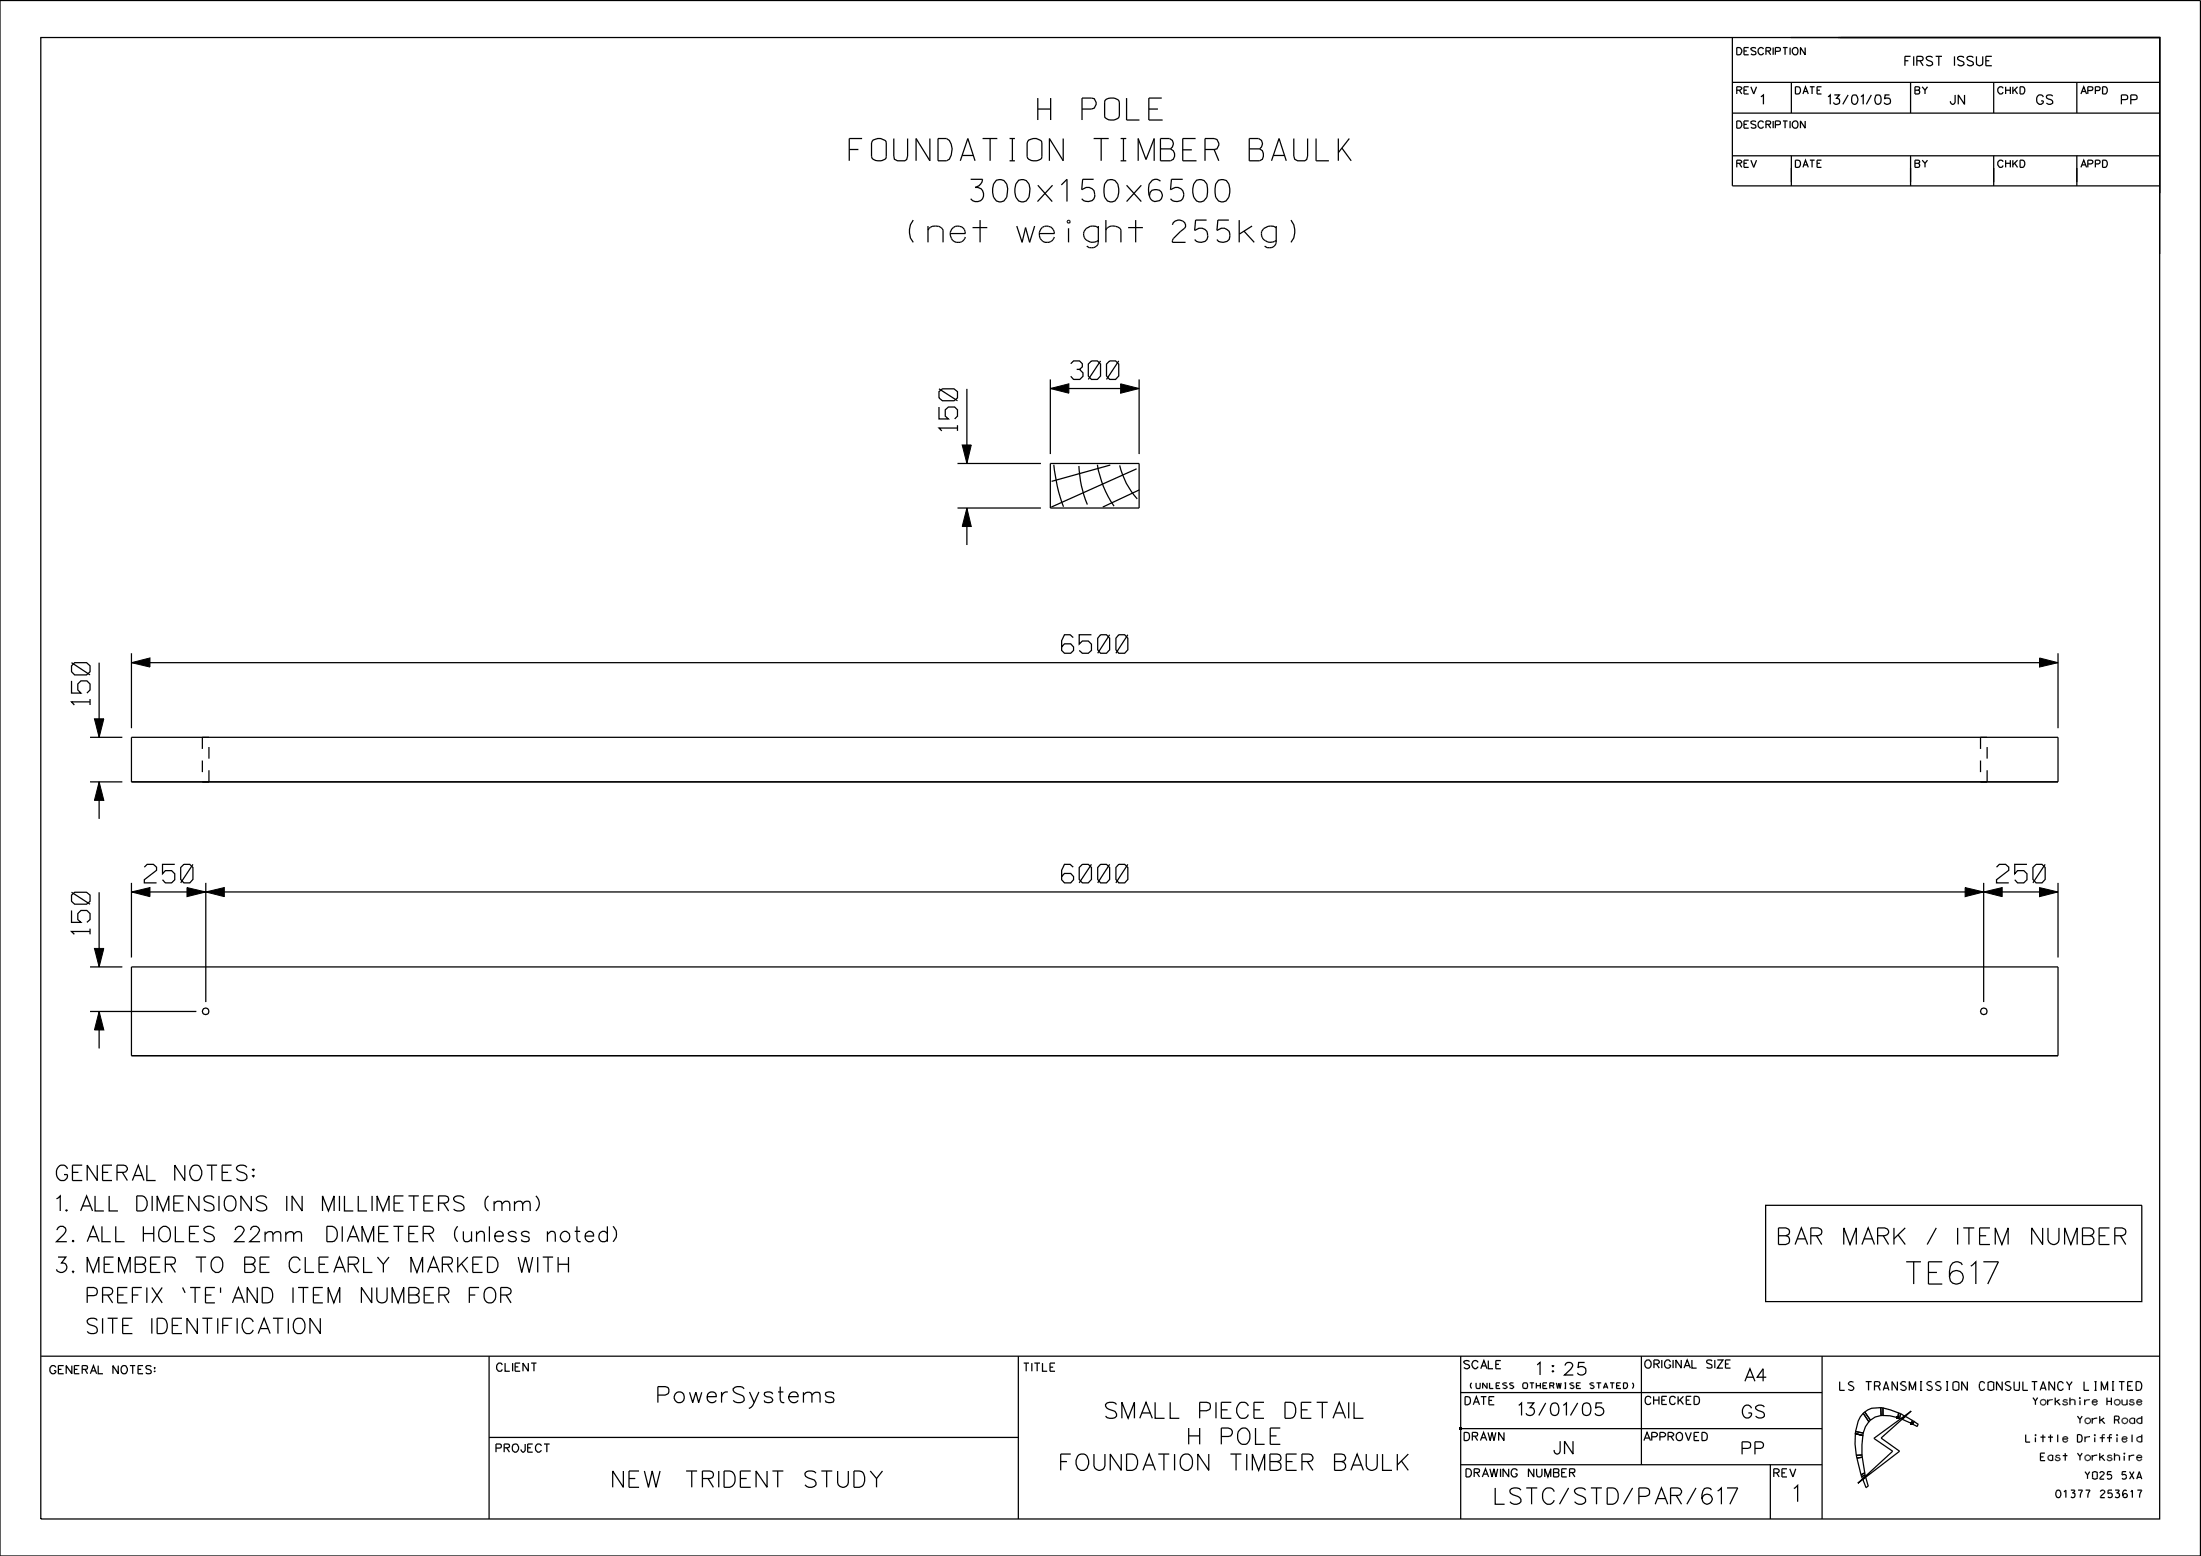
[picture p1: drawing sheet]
<svg xmlns="http://www.w3.org/2000/svg" width="297mm" height="210mm" viewBox="0 0 297 210" stroke-linecap="round" stroke-linejoin="round" font-family="sans-serif">
<g fill="none" stroke="#000" stroke-width=".17">
<path d="M0 .1h296.9v209.9h-296.9zM5.5 5.1h285.9v199.9h-285.9zM233.8 11.1h57.6M233.8 15.3h57.6M233.8 5.1v20h57.6M241.6 5.1h49.8v29.2M241.7 11.1v4.2M248 5.1h43.4v21v-21h-43.1M257.8 11.1v4.2M269 11.1v4.2M280.2 11.1v4.2M233.8 21h57.6"/>
<path d="M241.7 21v4.1M257.8 21v4.1M269 21v4.1M280.2 21v4.1M130.5 52.5v10.1M141.7 52.4h12M141.7 51.2v10.1M153.7 51.2v10.1M129.2 68.6h11.3M129.2 62.6h11.3M130.5 68.6v5M141.7 62.6h12v6h-12z"/>
<path d="M142.2 62.7a21.8 21.8 0 0 0 1.3 5.7M145.6 62.9a14.9 14.9 0 0 0 1.1 5.2M148.1 62.7a13.4 13.4 0 0 0 2.2 5.6M149.8 62.8l-7.9 2.2M151.1 62.8a10 10 0 0 0 2.4 4.5M153.4 63.3l-11.5 5.1M153.8 66.1l-5 2.3M12.1 99.5h4.4M13.4 89.4v10.1M17.7 88.2v10.1M17.7 99.5h260v6h-260zM17.7 89.4h260"/>
<path d="M277.7 88.2v10.1M12.1 105.5h4.4M13.4 105.5v5M17.7 119.2v10M27.3 105.5h.9zM27.8 119.2v16M267.3 105.5h.8zM267.7 119.2v16M277.7 119.2v10M12.1 136.5h14.4M12.1 130.5h4.4M13.4 120.4v10.1"/>
<path d="M13.4 136.5v5M17.7 120.4h260M17.7 130.5h260v12h-260zM238.3 162.7h50.7v13h-50.7zM5.5 183h285.9M66 194h71.4M66 183v22M137.4 183v22M138.1 184h.8M138.5 184v1.1M139.2 184v1.1M139.6 184h.7"/>
<path d="M140 184v1.1M140.7 184v1.1h.6M141.7 184.5h.4M142.4 184h-.7v1.1h.7M197.1 192.8h48.8M197.1 187.9h48.8M197.1 197.7h48.8M197.1 183v22M221.5 183v14.7M238.9 197.7v7.3M239.4 198.8l.6-.1 .1-.1-.1-.2-.2-.2h-.4v1.1M241.1 198.2h-.6v1.1"/>
<path d="M241.5 198.2l.4 1.1 .4-1.1M245.9 183v22M250.4 193.4l-.1 1.5 .2 1.5M250.4 193.4l1 .3M250.4 193.2v.2M250.4 193.2l1 .2M250.5 196.4h.1M250.5 196.4l.1 .4M250.6 196.8h.1M250.6 196.8l.5 2.2M251.1 199h.1M251.1 199l.1 .3"/>
<path d="M251.2 199.3h.1M251.2 196.4h.1M251.2 196.4h-.7M251.2 196.4l.1 .3M251.3 196.7h.1M251.3 196.7l-.7 .1M251.3 196.7l.3 2.1M251.4 193.7l-.2 2.7M251.4 193.7h.1M251.4 190.7l-.4 .5-.3 .6-.3 1.4M251.4 193.4h.1M251.4 193.4v.3"/>
<path d="M251.4 190.7l.8 1.2M251.4 190.7h.1M251.6 190.6l-.2 .1M251.6 190.6h.1M251.6 190.6l.8 1.1M251.6 198.8h.1M251.6 198.8l-.5 .2M251.6 198.8l.1 .3M251.7 199.1h.1M251.7 199.1l-.5 .2M251.7 199.1v.1l-.4 .4-.1-.3M252.2 191.9l-.5 .7-.3 .8"/>
<path d="M252.2 191.9h.1M252.4 191.7h.1M252.4 191.7l-.2 .2M252.9 194.1l5-3.7-4.1 3.7 2.5 1.8-5.6 4.3 4.7-4.3zM253.8 190l-1.2 .1-1 .5M253.8 190v1M253.8 190h.1M253.8 190h.3M253.8 191l-.8 .2-.6 .5M253.8 191h.3M254.1 190l2.1 .7M254.1 190v1l.9 .1 1.1 .2"/>
<path d="M254.1 190h.1M256.1 191.3h.1M256.1 191.3l.2 .1M256.2 190.7h.1M256.2 190.7l-.1 .6M256.2 190.7l.3 .1M256.3 191.4h.1M256.5 190.8l-.2 .6M256.5 190.8l.5 .3-.5 .4-.2-.1M257.9 192.1h.1M257.9 192.1l.2 .1M258.1 191.7l-1-.5-.4 .3 1.2 .6"/>
<path d="M258.1 191.7h.1M258.1 191.7l-.2 .4M258.1 191.7l.2 .1M258.1 192.2h.1M258.1 192.2l.6 .3M258.3 191.8h.1M258.3 191.8l-.2 .4M258.3 191.8l.5 .4M258.7 192.5h.1M258.8 192.2h.1M258.8 192.2l-.1 .3M251.8 200.8h.1"/>
<path d="M252.1 200.6l-.3-1.2-.4 .3 .4 1.1M252.1 200.6l-.3 .2M252.1 200.6h.1"/>
<circle cx="27.8" cy="136.5" r=".44"/>
<circle cx="267.7" cy="136.5" r=".44"/>
</g>
<g fill="#000" stroke="#000" stroke-width=".13">
<path d="M141.7 52.4l2.5-.6v1.3zM151.2 51.8l2.5 .6-2.5 .7zM130.5 68.6l.6 2.5h-1.3zM129.8 60.1h1.3l-.6 2.5zM12.7 97h1.3l-.6 2.5zM17.7 89.4l2.5-.6v1.2zM275.2 88.8l2.5 .6-2.5 .6zM13.4 105.5l.6 2.5h-1.3zM25.2 119.8l2.6 .6-2.6 .6zM265.2 119.8l2.5 .6-2.5 .6zM275.2 119.8l2.5 .6-2.5 .6zM13.4 136.5l.6 2.5h-1.3z"/>
<path d="M12.7 128h1.3l-.6 2.5zM17.7 120.4l2.5-.6v1.2zM27.8 120.4l2.5-.6v1.2zM267.7 120.4l2.5-.6v1.2z"/>
</g>
<g fill="#000">
<path d="M197 192.7h.3v.3h-.3z" fill-rule="evenodd"/>
<path d="M255.9 191.2h.3v.3h-.3z" fill-rule="evenodd"/>
<path d="M257.7 191.9h.3v.3h-.3z" fill-rule="evenodd"/>
</g>
<path d="M27.3 99.5v6M28.2 99.5h-.9M267.3 99.5v6M268.1 99.5h-.8M28.2 105.5v-6M268.1 105.5v-6" fill="none" stroke="#000" stroke-width=".17" stroke-dasharray="1.6 1.6" stroke-linecap="butt"/>
<g font-size="3">
<text x="140" y="16.2">H POLE</text>
<text x="114.6" y="21.7">FOUNDATION TIMBER BAULK</text>
<text x="131" y="27.2">300x150x6500</text>
<text x="122.2" y="32.7">(net weight 255kg)</text>
<text x="257.2" y="173.3">TE617</text>
</g>
<g font-size="2.5">
<text x="144.5" y="51.2">300</text>
<text x="129.2" y="58.2" transform="rotate(-90 129.2 58.2)">150</text>
<text x="143.2" y="88.2">6500</text>
<text x="12.1" y="95.1" transform="rotate(-90 12.1 95.1)">150</text>
<text x="19.5" y="119.1">250</text>
<text x="143.2" y="119.1">6000</text>
<text x="269.4" y="119.1">250</text>
<text x="12.1" y="126.1" transform="rotate(-90 12.1 126.1)">150</text>
</g>
<g font-size="2.2">
<text x="240" y="168">BAR MARK / ITEM NUMBER</text>
<text x="88.8" y="189.3">PowerSystems</text>
<text x="149.2" y="191.4">SMALL PIECE DETAIL</text>
<text x="160.4" y="194.9">H POLE</text>
<text x="82.7" y="200.7">NEW TRIDENT STUDY</text>
<text x="143.1" y="198.4">FOUNDATION TIMBER BAULK</text>
<text x="201.8" y="203">LSTC/STD/PAR/617</text>
<text x="242.1" y="202.7">1</text>
</g>
<g font-size="2.1">
<text x="7.6" y="159.3">GENERAL NOTES:</text>
<text x="7.6" y="163.5">1. ALL DIMENSIONS IN MILLIMETERS (mm)</text>
<text x="7.6" y="167.6">2. ALL HOLES 22mm DIAMETER (unless noted)</text>
<text x="7.6" y="171.7">3. MEMBER TO BE CLEARLY MARKED WITH</text>
<text x="9.3" y="180">SITE IDENTIFICATION</text>
<text x="9.3" y="175.8">PREFIX ‘TE’ AND ITEM NUMBER FOR</text>
</g>
<g font-size="1.7">
<text x="207.4" y="185.6">1 : 25</text>
<text x="204.9" y="191">13/01/05</text>
<text x="235.1" y="191.4">GS</text>
<text x="235.5" y="186.4">A4</text>
<text x="209.7" y="196.2">JN</text>
<text x="235.1" y="196.3">PP</text>
</g>
<g font-size="1.3">
<text x="257" y="8.9">FIRST ISSUE</text>
<text x="237.6" y="14.1">1</text>
<text x="246.7" y="14.1">13/01/05</text>
<text x="263.2" y="14.1">JN</text>
<text x="274.8" y="14.1">GS</text>
<text x="286.3" y="14.1">PP</text>
</g>
<text font-size="1.2" x="248.2" y="187.6">LS TRANSMISSION CONSULTANCY LIMITED</text>
<g font-size="1.1">
<text x="6.7" y="185.4">GENERAL NOTES:</text>
<text x="67" y="185.1">CLIENT</text>
<text x="197.5" y="184.7">SCALE</text>
<text x="222" y="184.7">ORIGINAL SIZE</text>
<text x="197.7" y="189.6">DATE</text>
<text x="222" y="189.5">CHECKED</text>
<text x="66.9" y="196">PROJECT</text>
<text x="197.6" y="194.4">DRAWN</text>
<text x="221.8" y="194.4">APPROVED</text>
<text x="197.8" y="199.3">DRAWING NUMBER</text>
<text x="239.3" y="199.3">REV</text>
</g>
<g font-size="1">
<text x="234.4" y="7.4">DESCRIPTION</text>
<text x="234.4" y="12.7">REV</text>
<text x="234.4" y="17.3">DESCRIPTION</text>
<text x="242.3" y="12.7">DATE</text>
<text x="258.4" y="12.7">BY</text>
<text x="269.6" y="12.7">CHKD</text>
<text x="280.8" y="12.7">APPD</text>
<text x="234.4" y="22.6">REV</text>
<text x="242.3" y="22.6">DATE</text>
<text x="258.4" y="22.6">BY</text>
<text x="269.6" y="22.6">CHKD</text>
<text x="280.8" y="22.6">APPD</text>
<text x="274.3" y="189.6">Yorkshire House</text>
<text x="273.3" y="194.6">Little Driffield</text>
<text x="275.3" y="197.1">East Yorkshire</text>
<text x="280.3" y="192.1">York Road</text>
<text x="277.4" y="202.1">01377 253617</text>
<text x="281.3" y="199.6">YO25 5XA</text>
</g>
<text font-size=".8" x="198.3" y="187.4">(UNLESS OTHERWISE STATED)</text>
</svg>
